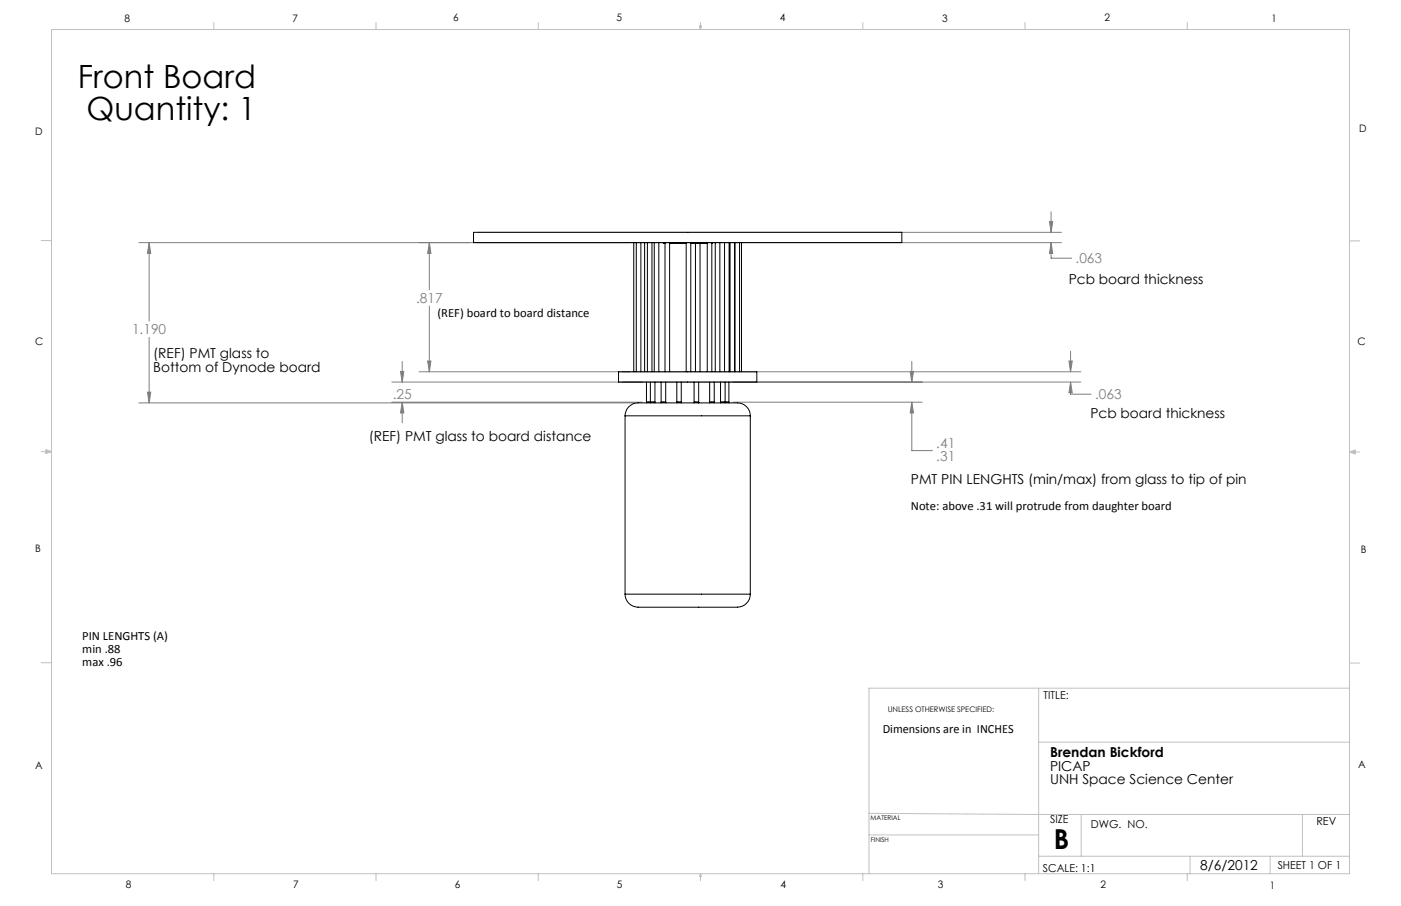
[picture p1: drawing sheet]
<svg xmlns="http://www.w3.org/2000/svg" width="432mm" height="279mm" viewBox="0 0 432 279" stroke-linecap="round" stroke-linejoin="round" font-family="sans-serif">
<g fill="none" stroke="#c0c0c0" stroke-width=".31">
<path d="M15.9 9.1h400v260.4h-400zM65.9 6.9v2.2M115.9 6.9v2.2M165.9 6.9v2.2M215.6 8h.6l-.3 1.1zM215.7 8l.2 1.1M215.9 6.9v2.2M216 8l-.1 1.1M265.9 6.9v2.2M315.9 6.9v2.2M365.9 6.9v2.2M12.7 74.2h3.2"/>
<path d="M415.9 74.3h3.2M12.7 139.3h3.2M14.2 139.1l1.7 .2M14.2 138.7l1.7 .6-1.7 .5zM15.9 139.3l-1.7 .3M415.9 139.4h3.2M415.9 139.4l1.8-.6v1.2zM415.9 139.4l1.8 .3M417.7 139.2l-1.8 .2M12.7 204.4h3.2M320.1 212.2v57.3M415.9 204.5h3.2"/>
<path d="M415.9 212.2h-148.1v57.3M320.1 228.9h95.8M267.8 250.8l52.3 .4h95.8M267.8 257.5h52.3M333.2 251.2v12.9M401.4 251.2v12.9M65.9 269.5v2.1M115.9 269.5v2.1M165.9 269.5v2.1M215.9 269.5v2.1M215.9 269.5l.3 .8h-.6zM265.9 269.5v2.1"/>
<path d="M315.9 269.5v2.1M320.1 264.1h95.8M365.9 269.5v2.1M366.8 264.1v5.4M391.5 264.1v5.4"/>
</g>
<g fill="none" stroke="#808080" stroke-width=".31">
<path d="M42.8 74.8h284.3M46 74.8v24.2M46 74.8l.5 3.3h-1.1zM132.3 74.8v14.5M132.3 74.8l.5 3.3h-1zM147.2 71.6h179.9M323.5 68.3h.9l-.4 3.3zM324 74.8v4.8h6.3M324 65.3v6.3M324 74.8l.4 3.3h-.9zM132.3 94.4v20.3M46 104.1v20.1"/>
<path d="M120.8 117.8h212.3M123.4 114.5h1.1l-.5 3.3zM124 111.5v6.3M129.2 114.7h203.9M131.8 111.3h1l-.5 3.4zM280.5 114.5h1.1l-.6 3.3zM281 111.5v6.3M329.5 111.3h1l-.5 3.4zM330 117.8v3.8h6.3M330 108.3v6.4M330 117.8l.5 3.3h-1zM42.8 124.2h152.6"/>
<path d="M45.4 120.9h1.1l-.5 3.3zM120.8 124h77.2M124 124v6.4M124 124l.5 3.4h-1.1zM225.9 124h58.3M281 124v15h6.4M281 124l.6 3.4h-1.1z"/>
</g>
<path d="M132.3 74.8l.5 3.3h-1zM131.8 111.3h1l-.5 3.4zM123.4 114.5h1.1l-.5 3.3zM124 124l.5 3.4h-1.1zM323.5 68.3h.9l-.4 3.3zM324 74.8l.4 3.3h-.9zM281 124l.6 3.4h-1.1zM280.5 114.5h1.1l-.6 3.3zM329.5 111.3h1l-.5 3.4zM330 117.8l.5 3.3h-1zM46 74.8l.5 3.3h-1.1zM45.4 120.9h1.1l-.5 3.3z" fill="#808080"/>
<g fill="none" stroke="#000" stroke-width=".31">
<path d="M145.9 71.6h132.1v3.2h-132.1zM195.3 74.8v39.9M196.1 74.8v39.9M197.5 74.8v39.9M198.7 74.8v39.9M199.5 74.8v39.9M200.9 74.8v39.9M201.6 74.8v39.9M203.1 74.8v39.9M204.5 74.8v.2h.5M205 74.8v39.9M206.4 75h5.1"/>
<path d="M206.4 74.8v39.9M211.5 74.8v39.9M212.9 75h5.1M212.9 74.8v39.9M214.3 75v39.7M215.8 75v39.7M218 74.8v39.9M219.4 74.8v39.9M219.5 74.8l-.1 .2M220.5 74.8v39.9M221.9 74.8v39.9M223.3 74.8v39.9"/>
<path d="M224.7 74.8v39.9M225 74.8v39.9M226.4 74.8v39.9M226.6 74.8v39.9M227.9 74.8v39.9M228.5 74.8v39.9M190.6 114.7h42.7v3.1h-42.7zM199.2 117.8v6.4M200.4 117.8v6.4M201.9 117.8v6.4M203.8 117.8v6.4M205.2 117.8v6.4"/>
<path d="M208.6 117.8v6.4M210 117.8v6.4M213.9 117.8v6.4M215.3 117.8v6.4M218.7 117.8v6.4M220.1 117.8v6.4M222.1 117.8v6.4M223.5 117.8v6.4M224.6 117.8v6.4M192.7 128.2h38.5M192.7 128.2v55M199.2 124h1.2z"/>
<path d="M200.4 124h1.5zM203.8 124h1.4zM208.6 124h1.4zM213.9 124h1.4zM215.4 124.2h-16.9a6.5 6.5 0 0 0-4.7 1.2 4.2 4.2 0 0 0-1.1 2.8M215.4 124.2a89.9 89.9 0 0 1 13.4 .3 4 4 0 0 1 2.4 3.7M218.7 124h1.4zM222.1 124h1.4zM223.5 124h1.1zM231.2 128.2v55M192.7 183.2a4.3 4.3 0 0 0 5.2 4.1h27.8a4.6 4.6 0 0 0 5.5-4.1M192.7 183.2h38.5"/>
</g>
<g font-size="9.9">
<text x="23.9" y="27">Front Board</text>
<text x="26.7" y="36.9">Quantity: 1</text>
</g>
<text font-size="8.5" x="324.8" y="262">B</text>
<g font-size="4.2" fill="#808080">
<text x="331.5" y="81.2">.063</text>
<text x="128.2" y="93.4">.817</text>
<text x="40.7" y="103.1">1.190</text>
<text x="121" y="123.1">.25</text>
<text x="337.5" y="123.1">.063</text>
<text x="288.6" y="138">.41</text>
<text x="288.6" y="142.1">.31</text>
</g>
<g font-size="4.2">
<text x="329.4" y="87.7">Pcb board thickness</text>
<text x="47.2" y="110.4">(REF) PMT glass to</text>
<text x="47.2" y="114.6">Bottom of Dynode board</text>
<text x="336.1" y="129">Pcb board thickness</text>
<text x="113.7" y="136">(REF) PMT glass to board distance</text>
<text x="280.7" y="149.2">PMT PIN LENGHTS (min/max) from glass to tip of pin</text>
<text x="323.6" y="233.6">Brendan Bickford</text>
<text x="323.6" y="237.7">PICAP</text>
<text x="323.6" y="241.9">UNH Space Science Center</text>
<text x="369.9" y="268.4">8/6/2012</text>
</g>
<g font-size="3.9">
<text x="134.8" y="97.7">(REF) board to board distance</text>
<text x="280.7" y="157.2">Note: above .31 will protrude from daughter board</text>
<text x="25.4" y="197.5">PIN LENGHTS (A)</text>
<text x="25.4" y="201.4">min .88</text>
<text x="25.4" y="205.3">max .96</text>
<text x="272.1" y="225.9">Dimensions are in INCHES</text>
</g>
<g font-size="3.4">
<text x="321.7" y="215.7">TITLE:</text>
<text x="323.6" y="253.9">SIZE</text>
<text x="336.2" y="255.5">DWG. NO.</text>
<text x="405.7" y="254.5">REV</text>
<text x="321.4" y="268.9">SCALE: 1:1</text>
<text x="393.8" y="267.9">SHEET 1 OF 1</text>
</g>
<g font-size="3.2">
<text x="38.3" y="6.7">8</text>
<text x="90.2" y="6.7">7</text>
<text x="139.7" y="6.5">6</text>
<text x="190" y="6.5">5</text>
<text x="240.4" y="6.5">4</text>
<text x="290.4" y="6.7">3</text>
<text x="340.4" y="6.5">2</text>
<text x="391.9" y="6.7">1</text>
<text x="10.9" y="41.6">D</text>
<text x="418.9" y="40.7">D</text>
<text x="10.9" y="106.3">C</text>
<text x="418.4" y="106.4">C</text>
<text x="10.8" y="170.2">B</text>
<text x="419.4" y="170.6">B</text>
<text x="10.8" y="237.2">A</text>
<text x="418.6" y="236.8">A</text>
<text x="38.8" y="273.8">8</text>
<text x="90.4" y="273.8">7</text>
<text x="140.2" y="273.8">6</text>
<text x="190.1" y="273.9">5</text>
<text x="240.5" y="273.8">4</text>
<text x="289" y="273.9">3</text>
<text x="339.1" y="273.8">2</text>
<text x="391.4" y="274.1">1</text>
</g>
<text font-size="2.4" x="273.6" y="219.7">UNLESS OTHERWISE SPECIFIED:</text>
<g font-size="2">
<text x="268.3" y="252.9">MATERIAL</text>
<text x="268.4" y="259.7">FINISH</text>
</g>
</svg>
